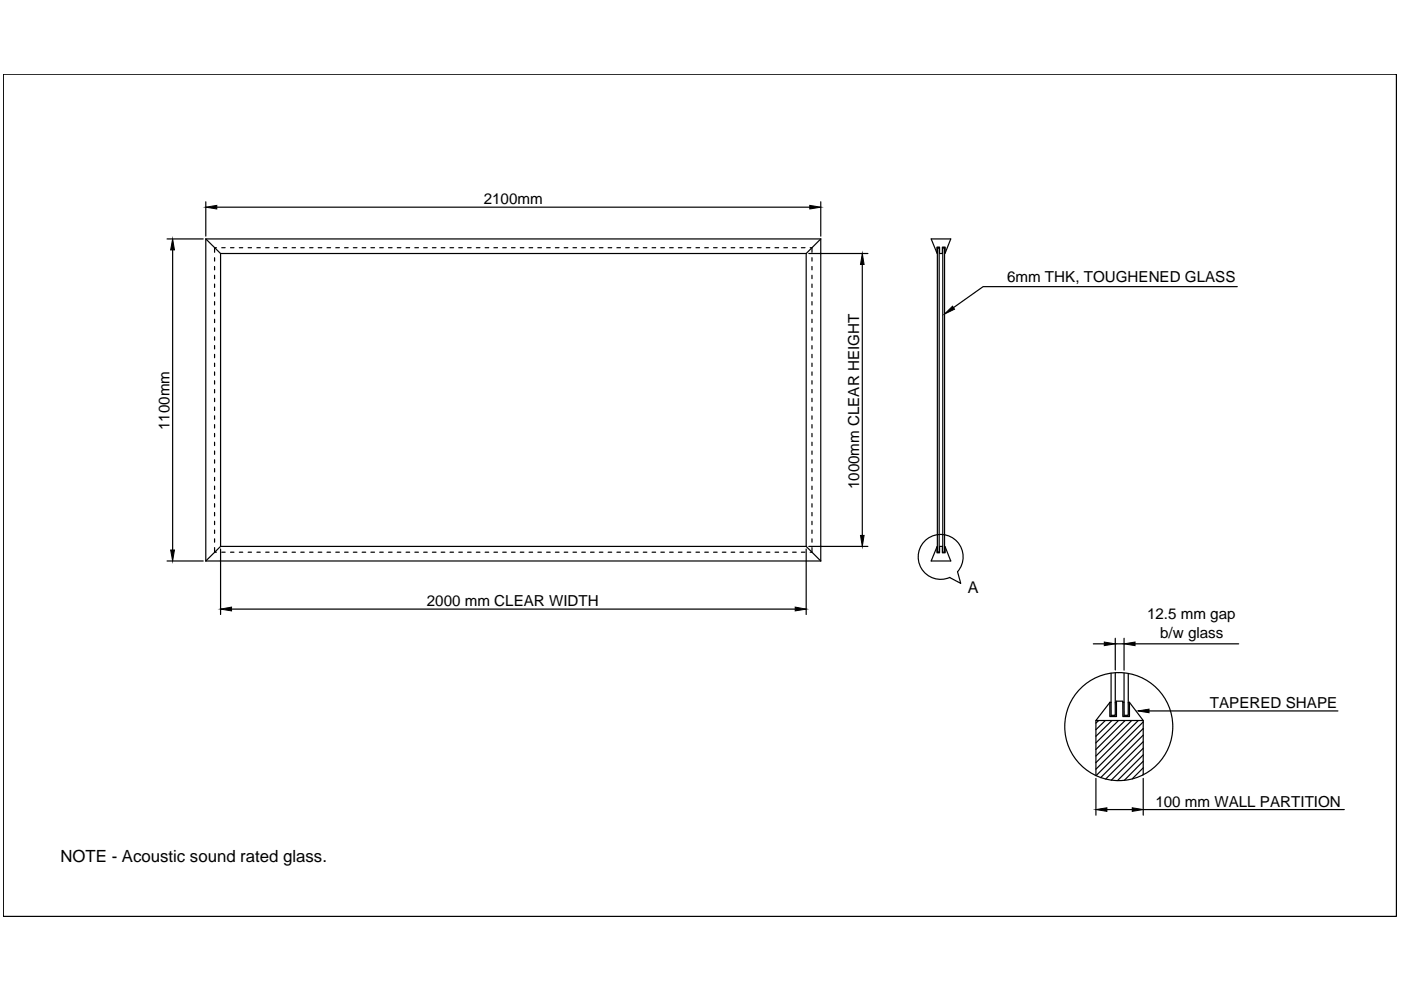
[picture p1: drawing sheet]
<svg xmlns="http://www.w3.org/2000/svg" width="297mm" height="210mm" viewBox="0 0 297 210" stroke-linecap="round" stroke-linejoin="round" font-family="sans-serif">
<!-- layer: 0 -->
<g fill="none" stroke="#000" stroke-width=".25">
<path d="M.7 15.7h295.4v178.6h-295.4zM35.4 50.7h7.7M36.6 53v63.6M43.6 50.7h130.4M43.6 42.8v7.3M43.6 50.7v68.2M43.6 50.7l3.2 3M45.5 54.6v.8M45.5 56.5v.7M45.5 58.4v.7M45.9 52.5h-.4v1M46 43.9h125.7"/>
<path d="M46.8 53.7h124.1M46.8 53.7v62.2M47 52.5h.7M48.9 52.5h.7M50.7 52.5h.8M52.6 52.5h.7M54.5 52.5h.7M56.3 52.5h.8M58.2 52.5h.7M60.1 52.5h.7M61.9 52.5h.7M63.8 52.5h.7"/>
<path d="M65.6 52.5h.8M67.5 52.5h.7M69.3 52.5h.8M71.2 52.5h.8M73.1 52.5h.7M74.9 52.5h.8M76.8 52.5h.7M78.6 52.5h.8M80.5 52.5h.8M82.4 52.5h.7M84.2 52.5h.8M86.1 52.5h.8"/>
<path d="M88 52.5h.7M89.8 52.5h.8M91.7 52.5h.7M93.5 52.5h.8M95.4 52.5h.8M97.3 52.5h.7M99.1 52.5h.8M101 52.5h.8M102.9 52.5h.7M104.7 52.5h.8M106.6 52.5h.7M108.4 52.5h.8"/>
<path d="M110.3 52.5h.8M112.2 52.5h.7M114 52.5h.8M115.9 52.5h.8M117.8 52.5h.7M119.6 52.5h.8M121.5 52.5h.7M123.3 52.5h.8M125.2 52.5h.8M127.1 52.5h.7M128.9 52.5h.8M130.8 52.5h.8"/>
<path d="M132.7 52.5h.7M134.5 52.5h.8M136.4 52.5h.7M138.2 52.5h.8M140.1 52.5h.8M142 52.5h.7M143.8 52.5h.8M145.7 52.5h.8M147.6 52.5h.7M149.4 52.5h.8M151.3 52.5h.7M153.1 52.5h.8"/>
<path d="M155 52.5h.8M156.9 52.5h.7M158.7 52.5h.8M160.6 52.5h.8M162.5 52.5h.7M164.3 52.5h.8M166.2 52.5h.7M168 52.5h.8M169.9 52.5h.8M170.9 53.7v62.2M171.5 53.7h12.5M171.8 52.5h.4v1"/>
<path d="M172.2 54.6v.8M172.2 56.5v.7M172.2 58.4v.7M174 42.8v7.3M174 50.7v68.2M174 50.7l-3.1 3M182.8 56.1v57.4M198.7 53.7v-1.3h.5v1.3h.6v-1.3h.6v1.3M198.7 52.5h.4v64.6h-.4zM198.7 53.7l-1.3-3h4.2l-1.2 3h-.1M198.7 52.5h.4M199.9 52.5h.4v64.6h-.4z"/>
<path d="M199.9 52.5h.4M45.5 60.2v.7M45.5 62.1v.7M45.5 64v.7M45.5 65.8v.7M45.5 67.7v.7M45.5 69.5v.8M45.5 71.4v.7M45.5 73.3v.7M45.5 75.1v.7M45.5 77v.7M45.5 78.9v.7"/>
<path d="M172.2 60.2v.7M172.2 62.1v.7M172.2 64v.7M172.2 65.8v.7M172.2 67.7v.7M172.2 69.5v.8M172.2 71.4v.7M172.2 73.3v.7M172.2 75.1v.7M172.2 77v.7M172.2 78.9v.7M262.3 60.8h-53.9l-6.2 4.4"/>
<path d="M45.5 80.7v.7M45.5 82.6v.7M45.5 84.4v.8M45.5 86.3v.7M45.5 88.2v.7M45.5 90v.7M45.5 91.9v.7M45.5 93.8v.7M45.5 95.6v.7M45.5 97.5v.7M45.5 99.3v.8M172.2 80.7v.7"/>
<path d="M172.2 82.6v.7M172.2 84.4v.8M172.2 86.3v.7M172.2 88.2v.7M172.2 90v.7M172.2 91.9v.7M172.2 93.8v.7M172.2 95.6v.7M172.2 97.5v.7M172.2 99.3v.8M35.4 118.9h7.7M43.6 118.9h130.4"/>
<path d="M45.5 116.1v1h.4M45.5 101.2v.7M45.5 103.1v.7M45.5 104.9v.7M45.5 106.8v.7M45.5 108.7v.7M45.5 110.5v.7M45.5 112.4v.7M45.5 114.2v.8M46.8 115.9h124.1M46.8 116.4v13.9M46.8 115.9l-3.2 3"/>
<path d="M47 117.1h.7M48.9 117.1h.7M50.7 117.1h.8M52.6 117.1h.7M54.5 117.1h.7M56.3 117.1h.8M58.2 117.1h.7M60.1 117.1h.7M61.9 117.1h.7M63.8 117.1h.7M65.6 117.1h.8M67.5 117.1h.7"/>
<path d="M69.3 117.1h.8M71.2 117.1h.8M73.1 117.1h.7M74.9 117.1h.8M76.8 117.1h.7M78.6 117.1h.8M80.5 117.1h.8M82.4 117.1h.7M84.2 117.1h.8M86.1 117.1h.8M88 117.1h.7M89.8 117.1h.8"/>
<path d="M91.7 117.1h.7M93.5 117.1h.8M95.4 117.1h.8M97.3 117.1h.7M99.1 117.1h.8M101 117.1h.8M102.9 117.1h.7M104.7 117.1h.8M106.6 117.1h.7M108.4 117.1h.8M110.3 117.1h.8M112.2 117.1h.7"/>
<path d="M114 117.1h.8M115.9 117.1h.8M117.8 117.1h.7M119.6 117.1h.8M121.5 117.1h.7M123.3 117.1h.8M125.2 117.1h.8M127.1 117.1h.7M128.9 117.1h.8M130.8 117.1h.8M132.7 117.1h.7M134.5 117.1h.8"/>
<path d="M136.4 117.1h.7M138.2 117.1h.8M140.1 117.1h.8M142 117.1h.7M143.8 117.1h.8M145.7 117.1h.8M147.6 117.1h.7M149.4 117.1h.8M151.3 117.1h.7M153.1 117.1h.8M155 117.1h.8M156.9 117.1h.7"/>
<path d="M158.7 117.1h.8M160.6 117.1h.8M162.5 117.1h.7M164.3 117.1h.8M166.2 117.1h.7M168 117.1h.8M169.9 117.1h.8M170.9 116.4v13.9M170.9 115.9l3.1 3M171.5 115.9h12.5M172.2 101.2v.7M172.2 103.1v.7"/>
<path d="M172.2 104.9v.7M172.2 106.8v.7M172.2 108.7v.7M172.2 110.5v.7M172.2 112.4v.7M172.2 114.2v.8M172.2 116.1v1h-.4M198.7 115.9v1.3h.5v-1.3h.6v1.3h.6v-1.3M198.7 115.9l-1.3 3h4.2l-1.2-3h-.1M49.1 129.1h119.5M201.4 122.4a4.8 4.8 0 0 1-6.7-4.1 4.8 4.8 0 0 1 6.3-4.7 4.8 4.8 0 0 1 2 7.6l.7 2.5-2.3-1.2M231.8 136.5h2.3"/>
<path d="M236.5 135.3v6.8M236.5 136.5h1.8M238.3 135.3v6.8M240.7 136.5h21.9M232.4 152.8v11.7l10-10M232.9 152.8l-.5 .5M234.3 152.8l-1.9 1.9M235.3 148.9v3h1.4v-3.2h1.4v3.2h1.4v-3M235.3 148.9l-2.9 3.9h10l-2.9-3.9M235.3 148.9h.3M235.7 152.8l-3.3 3.3M236.5 142.6v9.1h-.9v-9"/>
<path d="M236.5 148.9h.2M237.1 152.8l-4.7 4.7M238.1 148.9h.2M238.3 142.7v9h.9v-8.9M238.5 152.8l-6.1 6.1M239.2 148.9h.3M239.9 152.8l-7.5 7.5M241.3 152.8l-8.9 8.9M242.4 153.1l-10 10M242.4 155.9l-9 9M242.4 157.3l-8 7.9M242.4 158.7l-6.8 6.7"/>
<path d="M242.4 152.8v11.4M243.6 150.7h40.1M232.4 165v7.8M234.7 171.6h5.4M242.4 160l-5.5 5.5M242.4 161.4l-4 4.1M242.4 162.8l-2.3 2.3M242.4 164.2l-.1 .1M242.4 165v7.8M242.4 171.6h42.6"/>
<circle cx="237.2" cy="154.1" r="11.5"/>
</g>
<g fill="#000" stroke="#000" stroke-width=".21">
<path d="M36.6 50.7l.4 2.3h-.8zM43.6 43.9l2.4-.4v.8zM171.7 43.5l2.3 .4-2.3 .4zM182.8 53.7l.4 2.4h-.8zM200.3 66.6l1.7-1.7 .4 .7zM36.2 116.6h.8l-.4 2.3zM182.4 113.5h.8l-.4 2.4zM46.8 129.1l2.3-.4v.8zM168.6 128.7l2.3 .4-2.3 .4zM234.1 136.1l2.4 .4-2.4 .4zM238.3 136.5l2.4-.4v.8zM241.3 150.7l2.3-.3v.7z"/>
<path d="M232.4 171.6l2.3-.3v.7zM240.1 171.3l2.3 .3-2.3 .4z"/>
</g>
<g fill="#bababa" stroke="#bababa" stroke-width=".21">
<path d="M239.2 148.9v2.8h.3zM239.2 148.9h.3v2.8z"/>
<path d="M238.1 148.9v2.8h.2zM238.1 148.9h.2v2.8z"/>
<path d="M236.5 148.9v2.8h.2zM236.5 148.9h.2v2.8z"/>
<path d="M235.3 148.9v2.8h.3zM235.3 148.9h.3v2.8z"/>
<path d="M238.1 151.7v.2h1.4zM238.1 151.7h1.4v.2z"/>
<path d="M235.3 151.7v.2h1.4zM235.3 151.7h1.4v.2z"/>
</g>
<text font-size="3.6" x="12.8" y="182.7">NOTE - Acoustic sound rated glass.</text>
<text font-size="3.4" x="205.2" y="125.7">A</text>
<g font-size="3.2">
<text x="102.6" y="43.3">2100mm</text>
<text x="213.5" y="59.7">6mm THK, TOUGHENED GLASS</text>
<text x="36" y="91.2" transform="rotate(-90 36 91.2)">1100mm</text>
<text x="182.2" y="103.7" transform="rotate(-90 182.2 103.7)">1000mm CLEAR HEIGHT</text>
<text x="90.5" y="128.5">2000 mm CLEAR WIDTH</text>
<text x="243.2" y="131.3">12.5 mm gap</text>
<text x="246" y="135.2">b/w glass</text>
<text x="256.5" y="150.1">TAPERED SHAPE</text>
<text x="245" y="171">100 mm WALL PARTITION</text>
</g>
</svg>
